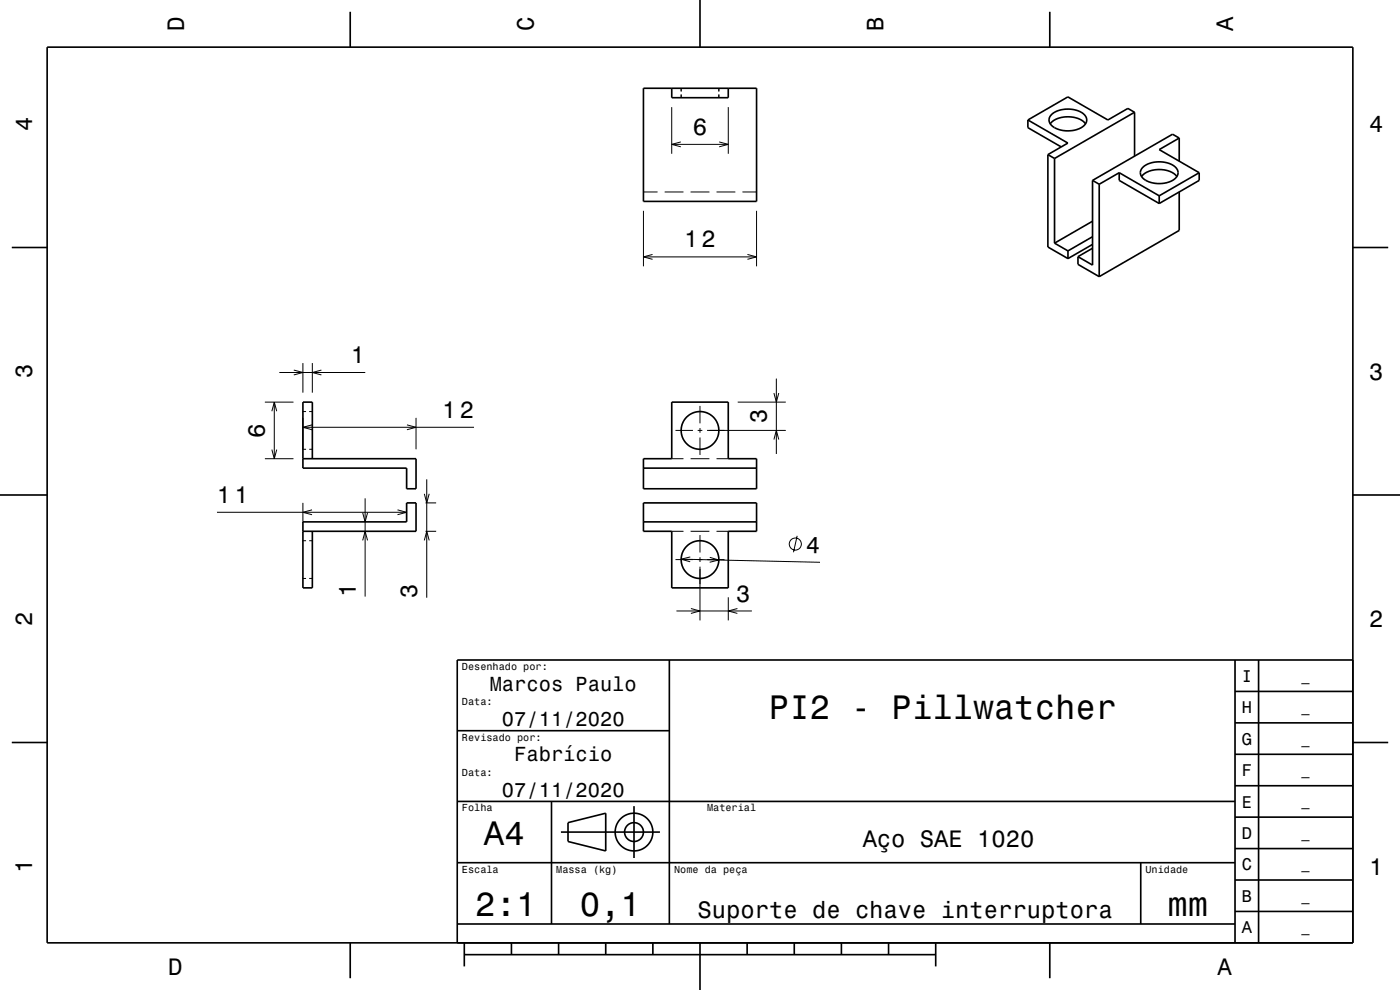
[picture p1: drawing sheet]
<svg xmlns="http://www.w3.org/2000/svg" width="297mm" height="210mm" viewBox="0 0 297 210" stroke-linecap="round" stroke-linejoin="round" font-family="sans-serif">
<g fill="none" stroke="#000" stroke-width=".21">
<path d="M144.5 18.7v.7M152.5 18.7v.7M142.5 22.7v9.9M142.5 30.6h12M144.4 30.1l-1.9 .5 1.9 .5M144.5 20.1v.6M152.5 20.1v.6M152.6 30.1l1.9 .5-1.9 .5M154.5 22.7v9.9M136.5 44.7v11.8M136.5 40.7h3M136.5 54.5h24"/>
<path d="M138.4 54l-1.9 .5 1.9 .5M141 40.7h4M146.5 40.7h4M152 40.7h4M157.5 40.7h3M158.6 54l1.9 .5-1.9 .5M160.5 44.7v11.8M59.3 79h18.2M62.3 78.5l2 .5-2 .5M64.3 77v6.3M66.3 77v6.3M68.2 78.5l-1.9 .5 1.9 .5"/>
<path d="M56.2 85.3h6.1M56.2 97.3h6.1M57.7 95.4l.5 1.9 .5-1.9M57.7 87.2l.5-1.9 .5 1.9M58.2 85.3v12M64.3 88.6v6.7h.6M64.3 87.3h.6M64.3 90.6h36.3M65.6 95.3h.7M65.6 87.3h.7M66.2 90.1l-1.9 .5 1.9 .6M86.3 90.1l2 .5-2 .6"/>
<path d="M88.3 88.6v6.7M142.5 97.3h2.5M143.3 91.3h3.7M146.5 97.3h4M148 91.3h1M148.5 86.1v3.7M148.5 90.8v1M148.5 92.8v3.7M150 91.3h16.7M152 97.3h2.5M156.5 85.3h10.2M164.2 93.2l.5-1.9 .5 1.9"/>
<path d="M164.2 83.4l.5 1.9 .5-1.9M164.7 80.3v16M46 108.7h40.3M64.3 106.7v4M64.3 114.7h.6M65.6 114.7h.7M66.2 108.2l-1.9 .5 1.9 .5M76.9 108.8l.6 1.9 .5-1.9M76.9 114.6l.6-1.9 .5 1.9M77.5 105.7v20.9M84.3 108.2l2 .5-2 .5M90 104.7l.5 2 .5-2"/>
<path d="M90 114.6l.5-1.9 .5 1.9M90.3 112.7h2.2M90.3 106.7h2.2M90.5 101.7v25.1M142.5 112.7h2.5M143.3 118.7h3.7M144.5 118.6l29.5 .7M146.4 118.1l-1.9 .5 1.9 .6M146.5 112.7h4M148 118.7h1M148.5 113.5v3.7M148.5 118.2v1"/>
<path d="M150 118.7h3.7M150.6 118.2l1.9 .6-1.9 .5M152 112.7h2.5M169.1 113.7l-.8 3.4M64.3 122.7h.6M65.6 122.7h.7M143.5 129.6h16M146.6 129.1l1.9 .5-1.9 .5M148.5 120.2v11.4M154.5 126.7v4.9M156.4 129.1l-1.9 .5 1.9 .5"/>
<circle cx="168.7" cy="115.4" r="1.28"/>
</g>
<g fill="none" stroke="#000" stroke-width=".35">
<path d="M10 10h277v190h-277zM74.3 2.5v7.5M136.5 18.7h24v24h-24zM142.5 18.7v2h12v-2M148.5 0v10M222.7 2.5v7.5M218.1 25.4l8.4 4.9-4.2 2.5M218.1 25.4v1.7l7 4.1M222.3 32.8l1.4 .8M222.3 32.8v19.6l4.3 2.5M222.8 26.3a5.6 5.6 0 0 1 6.7-.8l.8 .8M223.1 24.3a5.6 5.6 0 0 1 7.2 .3 1.75 1.75 0 0 1-1.1 2.6 5.6 5.6 0 0 1-6.4-.9l-.2-1z"/>
<path d="M223.7 33.6v18M231.8 38.3v17.9l-3.1-1.8M231.8 38.3l1.4 .8M233.2 39.1v19.6M237.4 36.6v1.7l8.5 4.9M237.4 36.6l8.5 4.9M237.4 36.6l-4.2 2.5M240.7 23.8l-1.4-.8-4.3 2.4-8.5-4.8-8.4 4.8M240.7 23.8v9.3M240.7 23.8l-17 9.8M242.2 37.5a5.6 5.6 0 0 1 7-.6l.5 .6M242.4 35.5a5.6 5.6 0 0 1 7.2 .3 1.75 1.75 0 0 1-1.1 2.6 5.7 5.7 0 0 1-6.3-.9l-.3-1z"/>
<path d="M250.2 29.3l-4.3 2.4 8.5 4.9M250.2 29.3l-1.5-.8-16.9 9.8M250.2 29.3v4.9M254.4 36.6l-8.5 4.9M254.4 36.6v1.7l-8.5 4.9M2.5 52.5h7.5M223.7 51.6l2.9 1.6M226.6 53.2v1.7M228.7 54.4v1.7l4.5 2.6M231.8 52.7l-3.1 1.7M231.8 46.9l-8.1 4.7M231.8 51.8l-5.2 3.1"/>
<path d="M231.8 50.2l-5.2 3M245.9 41.5v1.7M250.2 40.7v8.2l-17 9.8M287 52.5h7.5M64.3 97.3h24v6.4h-2v-4.4h-22v-14h2v12M136.5 99.3h24M142.5 85.3h12v12h6v6.4h-24v-6.4h6zM0 105h10M64.3 112.7h24v-6h-2v4h-22v14h2v-12M136.5 106.7h24v6h-6v12h-12v-12h-6zM136.5 110.7h24M287 105h10"/>
<path d="M142 140v56M262 140v60M267 140v60M287 140h-190v60M2.5 157.5h7.5M97 155h45M262 153.3h25M262 146.7h25M287 157.5h7.5M97 170h165M117 170v26M119 176.5h21"/>
<path d="M120.5 174.5l8-2v8l-8-2zM134.5 171v11M262 173.3h25M262 166.7h25M262 160h25M97 196h165M97 183h165M242 183v13M262 193.3h25M262 186.7h25M262 180h25M74.3 200v7.5"/>
<path d="M98.5 202.5h100M98.5 200v5M108.5 200v2.5M118.5 200v2.5M128.5 200v2.5M138.5 200v2.5M148.5 200v10M158.5 200v2.5M168.5 200v2.5M178.5 200v2.5M188.5 200v2.5M198.5 200v5"/>
<path d="M222.7 200v7.5"/>
<circle cx="148.5" cy="91.3" r="4"/>
<circle cx="148.5" cy="118.7" r="4"/>
<circle cx="134.5" cy="176.5" r="2"/>
<circle cx="134.5" cy="176.5" r="4"/>
</g>
<g font-size="7.2">
<text x="163.1" y="152.6">PI2 - Pillwatcher</text>
<text x="102.7" y="179.3">A4</text>
<text x="100.8" y="194.3">2:1</text>
<text x="123" y="194.3">0,1</text>
<text x="247.7" y="194.3">mm</text>
</g>
<g font-size="5">
<text x="39" y="6.5" transform="rotate(-90 39 6.5)">D</text>
<text x="113.2" y="6.5" transform="rotate(-90 113.2 6.5)">C</text>
<text x="187.4" y="6.5" transform="rotate(-90 187.4 6.5)">B</text>
<text x="261.6" y="6.5" transform="rotate(-90 261.6 6.5)">A</text>
<text x="6.8" y="27.8" transform="rotate(-90 6.8 27.8)">4</text>
<text x="147" y="28.6">6</text>
<text x="290.5" y="28.1">4</text>
<text x="145.1" y="52.5">12</text>
<text x="74.5" y="77">1</text>
<text x="6.8" y="80.3" transform="rotate(-90 6.8 80.3)">3</text>
<text x="290.5" y="80.6">3</text>
<text x="93.8" y="88.6">12</text>
<text x="162.7" y="89.8" transform="rotate(-90 162.7 89.8)">3</text>
<text x="56.2" y="92.8" transform="rotate(-90 56.2 92.8)">6</text>
<text x="46" y="106.7">11</text>
<text x="171" y="117.2" transform="rotate(1 171 117.2)">4</text>
<text x="75.5" y="126.6" transform="rotate(-90 75.5 126.6)">1</text>
<text x="88.5" y="126.8" transform="rotate(-90 88.5 126.8)">3</text>
<text x="156.2" y="127.6">3</text>
<text x="6.8" y="132.8" transform="rotate(-90 6.8 132.8)">2</text>
<text x="290.5" y="133.1">2</text>
<text x="183" y="179.7">Aço SAE 1020</text>
<text x="6.8" y="185.3" transform="rotate(-90 6.8 185.3)">1</text>
<text x="290.5" y="185.6">1</text>
<text x="148" y="194.8">Suporte de chave interruptora</text>
<text x="35.7" y="206.8">D</text>
<text x="258.3" y="206.8">A</text>
</g>
<g font-size="4.3">
<text x="103.9" y="146.5">Marcos Paulo</text>
<text x="106.5" y="154">07/11/2020</text>
<text x="109.1" y="161.5">Fabrício</text>
<text x="106.5" y="169">07/11/2020</text>
</g>
<g font-size="3.6">
<text x="263.4" y="144.6">I</text>
<text x="263.4" y="151.3">H</text>
<text x="263.4" y="158">G</text>
<text x="263.4" y="164.6">F</text>
<text x="263.4" y="171.3">E</text>
<text x="263.4" y="178">D</text>
<text x="263.4" y="184.6">C</text>
<text x="263.4" y="191.3">B</text>
<text x="263.4" y="198">A</text>
</g>
<g font-size="2.9">
<text x="276.1" y="144.4">_</text>
<text x="276.1" y="151">_</text>
<text x="276.1" y="157.7">_</text>
<text x="276.1" y="164.4">_</text>
<text x="276.1" y="171">_</text>
<text x="276.1" y="177.7">_</text>
<text x="276.1" y="184.4">_</text>
<text x="276.1" y="191.1">_</text>
<text x="276.1" y="197.7">_</text>
</g>
<g font-size="2.2">
<text x="98" y="142.1">Desenhado por:</text>
<text x="98" y="149.6">Data:</text>
<text x="98" y="157.1">Revisado por:</text>
<text x="98" y="164.6">Data:</text>
<text x="98" y="172.1">Folha</text>
<text x="150" y="172.1">Material</text>
<text x="98" y="185.1">Escala</text>
<text x="118" y="185.1">Massa (kg)</text>
<text x="143" y="185.1">Nome da peça</text>
<text x="243" y="185.1">Unidade</text>
</g>
</svg>
